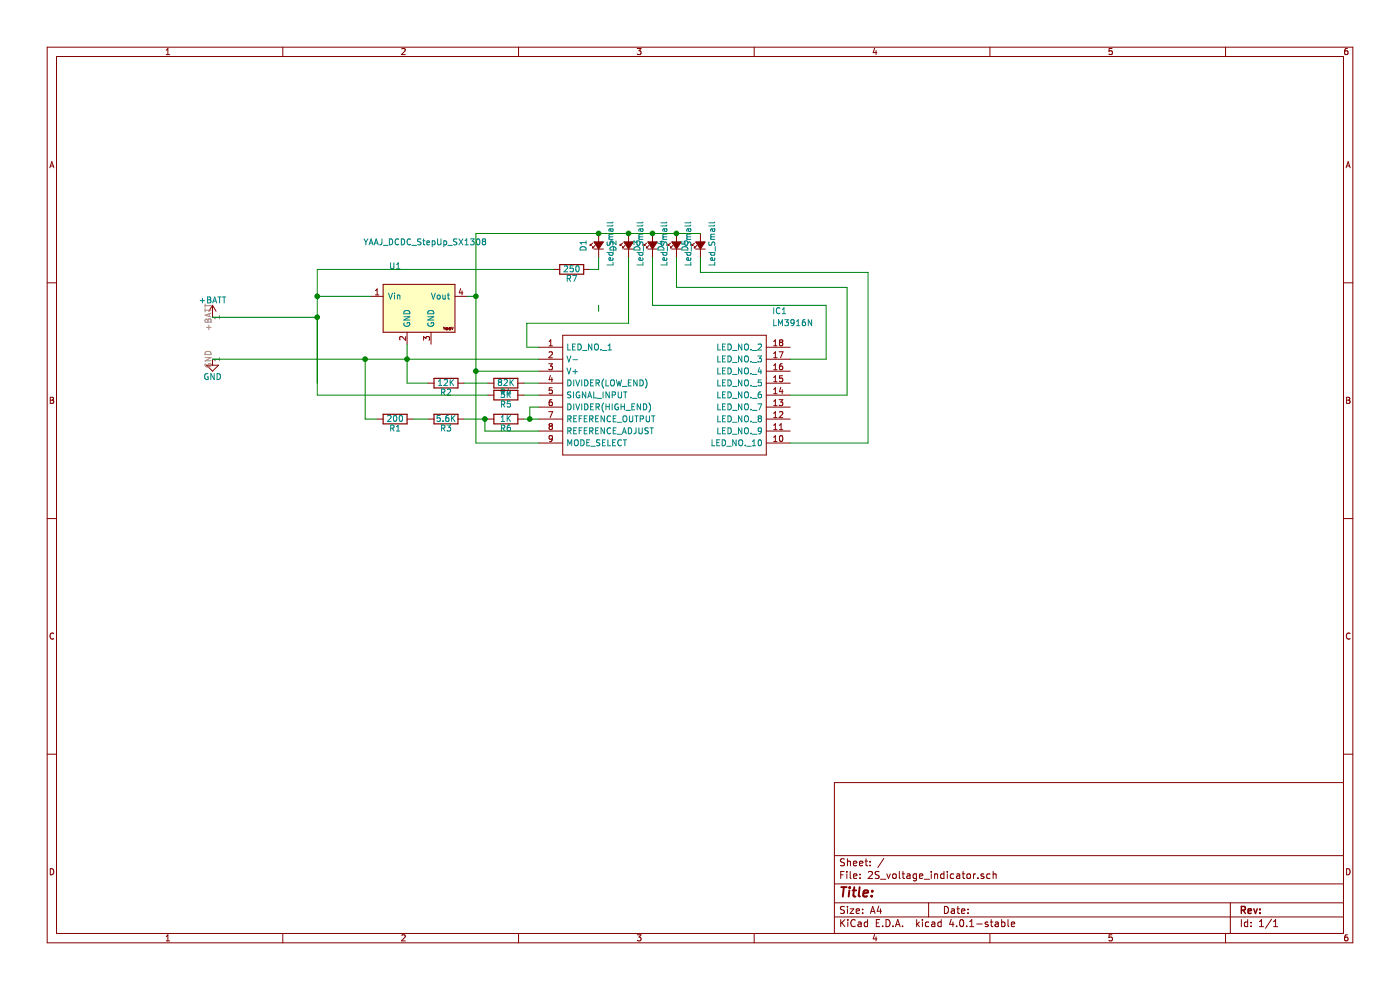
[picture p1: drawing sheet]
EESchema Schematic File Version 2
LIBS:power
LIBS:device
LIBS:transistors
LIBS:conn
LIBS:linear
LIBS:regul
LIBS:74xx
LIBS:cmos4000
LIBS:adc-dac
LIBS:memory
LIBS:xilinx
LIBS:microcontrollers
LIBS:dsp
LIBS:microchip
LIBS:analog_switches
LIBS:motorola
LIBS:texas
LIBS:intel
LIBS:audio
LIBS:interface
LIBS:digital-audio
LIBS:philips
LIBS:display
LIBS:cypress
LIBS:siliconi
LIBS:opto
LIBS:atmel
LIBS:contrib
LIBS:valves
LIBS:2S_voltage_indicator-cache
EELAYER 25 0
EELAYER END
$Descr A4 11693 8268
encoding utf-8
Sheet 1 1
Title ""
Date ""
Rev ""
Comp ""
Comment1 ""
Comment2 ""
Comment3 ""
Comment4 ""
$EndDescr
$Comp
L LM3916N IC1
U 1 1
P 4500 2900
F 0 "IC1" H 6450 3200 50  0000 L CNN
F 1 "LM3916N" H 6450 3100 50  0000 L CNN
F 2 "DIP794W56P254L2286H533Q18N" H 6450 3000 50  0001 L CNN
F 3 "https://media.digikey.com/pdf/Data%20Sheets/Texas%20Instruments%20PDFs/LM3916.pdf" H 6450 2900 50  0001 L CNN
F 4 "IC DRIVER DOT BAR DISPLAY 18-DIP" H 6450 2800 50  0001 L CNN "Description"
F 5 "5.334" H 6450 2700 50  0001 L CNN "Height"
F 6 "Texas Instruments" H 6450 2600 50  0001 L CNN "Manufacturer_Name"
F 7 "LM3916N" H 6450 2500 50  0001 L CNN "Manufacturer_Part_Number"
F 8 "N/A" H 6450 2400 50  0001 L CNN "Mouser Part Number"
F 9 "https://www.mouser.co.uk/ProductDetail/Texas-Instruments/LM3916N?qs=czFRc4EZNJiqIKqnSWLUZw%3D%3D" H 6450 2300 50  0001 L CNN "Mouser Price/Stock"
F 10 "" H 6450 2200 50  0001 L CNN "Arrow Part Number"
F 11 "" H 6450 2100 50  0001 L CNN "Arrow Price/Stock"
	1    4500 2900
	1    0    0    -1  
$EndComp
$Comp
L +BATT #PWR1
U 1 1
P 1775 2650
F 0 "#PWR1" H 1775 2500 50  0001 C CNN
F 1 "+BATT" H 1775 2790 50  0000 C CNN
F 2 "" H 1775 2650 50  0000 C CNN
F 3 "" H 1775 2650 50  0000 C CNN
	1    1775 2650
	1    0    0    -1  
$EndComp
$Comp
L GND #PWR2
U 1 1
P 1775 3000
F 0 "#PWR2" H 1775 2750 50  0001 C CNN
F 1 "GND" H 1775 2850 50  0000 C CNN
F 2 "" H 1775 3000 50  0000 C CNN
F 3 "" H 1775 3000 50  0000 C CNN
	1    1775 3000
	1    0    0    -1  
$EndComp
$Comp
L YAAJ_DCDC_StepUp_SX1308 U1
U 1 1
P 3500 2475
F 0 "U1" H 3300 2725 50  0000 C CNN
F 1 "YAAJ_DCDC_StepUp_SX1308" H 3550 2925 50  0000 C CNN
F 2 "" H 3500 2475 50  0001 C CNN
F 3 "" H 3500 2475 50  0001 C CNN
	1    3500 2475
	1    0    0    -1  
$EndComp
Wire Wire Line
	3100 2475 2650 2475
Wire Wire Line
	2650 2250 2650 3200
Wire Wire Line
	2650 2650 1775 2650
Wire Wire Line
	3975 1950 3975 3700
Wire Wire Line
	3975 3100 4500 3100
Wire Wire Line
	1775 3000 4500 3000
Wire Wire Line
	3400 2875 3400 3200
Connection ~ 3400 3000
$Comp
L Led_Small D2
U 1 1
P 5250 2050
F 0 "D2" H 5200 2175 50  0000 L CNN
F 1 "Led_Small" H 5075 1950 50  0000 L CNN
F 2 "" V 5250 2050 50  0000 C CNN
F 3 "" V 5250 2050 50  0000 C CNN
	1    5250 2050
	0    -1   -1   0   
$EndComp
$Comp
L Led_Small D1
U 1 1
P 5000 2050
F 0 "D1" H 4950 2175 50  0000 L CNN
F 1 "Led_Small" H 4825 1950 50  0000 L CNN
F 2 "" V 5000 2050 50  0000 C CNN
F 3 "" V 5000 2050 50  0000 C CNN
	1    5000 2050
	0    -1   -1   0   
$EndComp
$Comp
L Led_Small D3
U 1 1
P 5450 2050
F 0 "D3" H 5400 2175 50  0000 L CNN
F 1 "Led_Small" H 5275 1950 50  0000 L CNN
F 2 "" V 5450 2050 50  0000 C CNN
F 3 "" V 5450 2050 50  0000 C CNN
	1    5450 2050
	0    -1   -1   0   
$EndComp
$Comp
L Led_Small D4
U 1 1
P 5650 2050
F 0 "D4" H 5600 2175 50  0000 L CNN
F 1 "Led_Small" H 5475 1950 50  0000 L CNN
F 2 "" V 5650 2050 50  0000 C CNN
F 3 "" V 5650 2050 50  0000 C CNN
	1    5650 2050
	0    -1   -1   0   
$EndComp
$Comp
L Led_Small D5
U 1 1
P 5850 2050
F 0 "D5" H 5800 2175 50  0000 L CNN
F 1 "Led_Small" H 5675 1950 50  0000 L CNN
F 2 "" V 5850 2050 50  0000 C CNN
F 3 "" V 5850 2050 50  0000 C CNN
	1    5850 2050
	0    -1   -1   0   
$EndComp
$Comp
L R R7
U 1 1
P 4775 2250
F 0 "R7" V 4855 2250 50  0000 C CNN
F 1 "250" V 4775 2250 50  0000 C CNN
F 2 "" V 4705 2250 50  0000 C CNN
F 3 "" H 4775 2250 50  0000 C CNN
	1    4775 2250
	0    1    1    0   
$EndComp
Wire Wire Line
	5250 2150 5250 2700
Wire Wire Line
	5250 2700 4400 2700
Wire Wire Line
	4400 2700 4400 2900
Wire Wire Line
	4400 2900 4500 2900
Wire Wire Line
	5850 2150 5850 2275
Wire Wire Line
	5850 2275 7250 2275
Wire Wire Line
	7250 2275 7250 3700
Wire Wire Line
	7250 3700 6600 3700
Wire Wire Line
	5650 2150 5650 2400
Wire Wire Line
	5650 2400 7075 2400
Wire Wire Line
	7075 2400 7075 3300
Wire Wire Line
	5450 2150 5450 2550
Wire Wire Line
	5450 2550 6900 2550
Wire Wire Line
	6900 2550 6900 3000
Wire Wire Line
	3975 3700 4500 3700
Connection ~ 3975 3100
$Comp
L R R6
U 1 1
P 4225 3500
F 0 "R6" V 4305 3500 50  0000 C CNN
F 1 "1K" V 4225 3500 50  0000 C CNN
F 2 "" V 4155 3500 50  0000 C CNN
F 3 "" H 4225 3500 50  0000 C CNN
	1    4225 3500
	0    1    1    0   
$EndComp
$Comp
L R R3
U 1 1
P 3725 3500
F 0 "R3" V 3805 3500 50  0000 C CNN
F 1 "5.6K" V 3725 3500 50  0000 C CNN
F 2 "" V 3655 3500 50  0000 C CNN
F 3 "" H 3725 3500 50  0000 C CNN
	1    3725 3500
	0    1    1    0   
$EndComp
$Comp
L R R1
U 1 1
P 3300 3500
F 0 "R1" V 3380 3500 50  0000 C CNN
F 1 "200" V 3300 3500 50  0000 C CNN
F 2 "" V 3230 3500 50  0000 C CNN
F 3 "" H 3300 3500 50  0000 C CNN
	1    3300 3500
	0    1    1    0   
$EndComp
$Comp
L R R4
U 1 1
P 4225 3200
F 0 "R4" V 4305 3200 50  0000 C CNN
F 1 "82K" V 4225 3200 50  0000 C CNN
F 2 "" V 4155 3200 50  0000 C CNN
F 3 "" H 4225 3200 50  0000 C CNN
	1    4225 3200
	0    1    1    0   
$EndComp
$Comp
L R R2
U 1 1
P 3725 3200
F 0 "R2" V 3805 3200 50  0000 C CNN
F 1 "12K" V 3725 3200 50  0000 C CNN
F 2 "" V 3655 3200 50  0000 C CNN
F 3 "" H 3725 3200 50  0000 C CNN
	1    3725 3200
	0    1    1    0   
$EndComp
Wire Wire Line
	4500 3400 4425 3400
Wire Wire Line
	4425 3400 4425 3500
Wire Wire Line
	4375 3500 4500 3500
Connection ~ 4425 3500
Wire Wire Line
	3875 3500 4075 3500
Wire Wire Line
	4075 3200 3875 3200
Wire Wire Line
	4375 3200 4500 3200
$Comp
L R R5
U 1 1
P 4225 3300
F 0 "R5" V 4305 3300 50  0000 C CNN
F 1 "3K" V 4225 3300 50  0000 C CNN
F 2 "" V 4155 3300 50  0000 C CNN
F 3 "" H 4225 3300 50  0000 C CNN
	1    4225 3300
	0    1    1    0   
$EndComp
Wire Wire Line
	4375 3300 4500 3300
Connection ~ 2650 2650
Wire Wire Line
	4075 3300 2650 3300
Wire Wire Line
	2650 3300 2650 2650
Wire Wire Line
	3400 3200 3575 3200
Wire Wire Line
	3575 3500 3450 3500
Wire Wire Line
	3150 3500 3050 3500
Wire Wire Line
	3050 3500 3050 3000
Connection ~ 3050 3000
Wire Wire Line
	5000 2150 5000 2250
Wire Wire Line
	5000 2600 5000 2550
Wire Wire Line
	4500 3600 4050 3600
Wire Wire Line
	4050 3600 4050 3500
Connection ~ 4050 3500
Wire Wire Line
	3975 1950 5850 1950
Connection ~ 5250 1950
Connection ~ 5450 1950
Connection ~ 5650 1950
Connection ~ 5000 1950
Wire Wire Line
	5000 2250 4925 2250
Wire Wire Line
	3900 2475 3975 2475
Connection ~ 3975 2475
Wire Wire Line
	4625 2250 2650 2250
Connection ~ 2650 2475
Wire Wire Line
	6900 3000 6600 3000
Wire Wire Line
	7075 3300 6600 3300
$EndSCHEMATC
